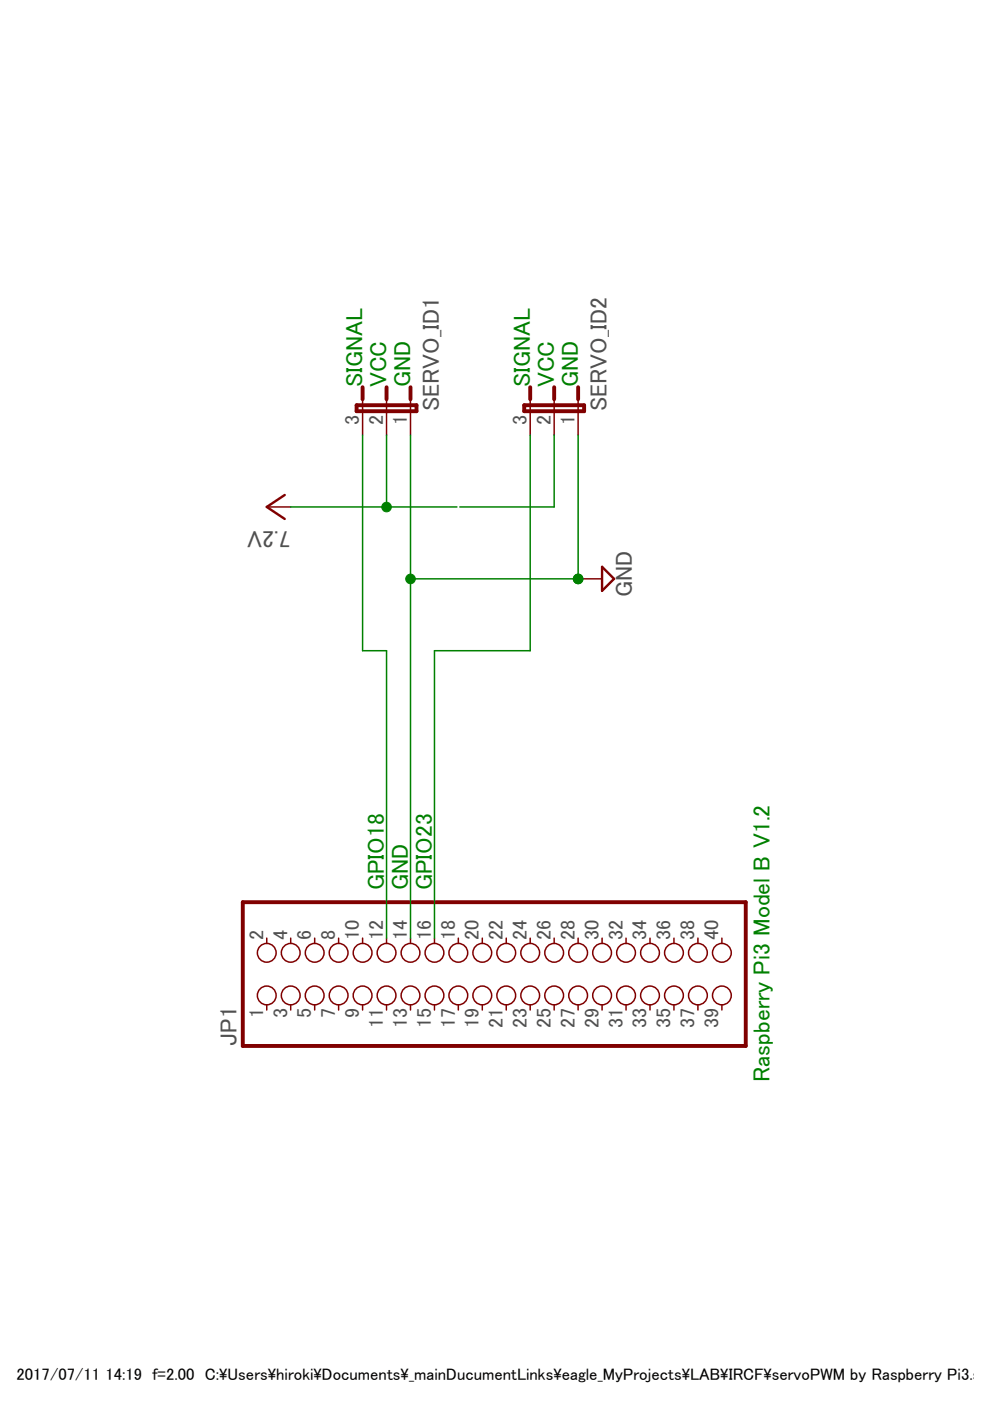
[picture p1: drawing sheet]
<?xml version="1.0" encoding="utf-8"?>
<!DOCTYPE eagle SYSTEM "eagle.dtd">
<eagle version="8.2.2">
<drawing>
<settings>
<setting alwaysvectorfont="no"/>
<setting verticaltext="up"/>
</settings>
<grid distance="0.1" unitdist="inch" unit="inch" style="lines" multiple="1" display="no" altdistance="0.01" altunitdist="inch" altunit="inch"/>
<schematic xreflabel="%F%N/%S.%C%R" xrefpart="/%S.%C%R">
<libraries>
<library name="jumper">
<symbols>
<symbol name="JP3E">
<wire x1="2.54" y1="0" x2="2.54" y2="1.27" width="0.1524" layer="94"/>
<wire x1="0" y1="0" x2="0" y2="1.27" width="0.1524" layer="94"/>
<wire x1="-2.54" y1="0" x2="-2.54" y2="1.27" width="0.1524" layer="94"/>
<wire x1="2.54" y1="2.54" x2="2.54" y2="1.27" width="0.4064" layer="94"/>
<wire x1="0" y1="2.54" x2="0" y2="1.27" width="0.4064" layer="94"/>
<wire x1="-2.54" y1="2.54" x2="-2.54" y2="1.27" width="0.4064" layer="94"/>
<wire x1="-3.175" y1="0" x2="3.175" y2="0" width="0.4064" layer="94"/>
<wire x1="3.175" y1="0" x2="3.175" y2="0.635" width="0.4064" layer="94"/>
<wire x1="3.175" y1="0.635" x2="-3.175" y2="0.635" width="0.4064" layer="94"/>
<wire x1="-3.175" y1="0.635" x2="-3.175" y2="0" width="0.4064" layer="94"/>
<text x="-3.81" y="0" size="1.778" layer="95" rot="R90">&gt;NAME</text>
<text x="5.715" y="0" size="1.778" layer="96" rot="R90">&gt;VALUE</text>
<pin name="1" x="-2.54" y="-2.54" visible="pad" length="short" direction="pas" rot="R90"/>
<pin name="2" x="0" y="-2.54" visible="pad" length="short" direction="pas" rot="R90"/>
<pin name="3" x="2.54" y="-2.54" visible="pad" length="short" direction="pas" rot="R90"/>
</symbol>
</symbols>
<devicesets>
<deviceset name="JP2E" prefix="JP" uservalue="yes">
<gates>
<gate name="1" symbol="JP3E" x="0" y="0"/>
</gates>
<devices>
<device name="" package="JP2">
<connects>
<connect gate="1" pin="1" pad="1"/>
<connect gate="1" pin="2" pad="2"/>
<connect gate="1" pin="3" pad="3"/>
</connects>
<technologies>
<technology name=""/>
</technologies>
</device>
</devices>
</deviceset>
</devicesets>
</library>
<library name="adafruit">
<symbols>
<symbol name="PINH2X20">
<wire x1="-6.35" y1="-27.94" x2="8.89" y2="-27.94" width="0.4064" layer="94"/>
<wire x1="8.89" y1="-27.94" x2="8.89" y2="25.4" width="0.4064" layer="94"/>
<wire x1="8.89" y1="25.4" x2="-6.35" y2="25.4" width="0.4064" layer="94"/>
<wire x1="-6.35" y1="25.4" x2="-6.35" y2="-27.94" width="0.4064" layer="94"/>
<text x="-6.35" y="26.035" size="1.778" layer="95">&gt;NAME</text>
<text x="-6.35" y="-30.48" size="1.778" layer="96">&gt;VALUE</text>
<pin name="1" x="-2.54" y="22.86" visible="pad" length="short" direction="pas" function="dot"/>
<pin name="2" x="5.08" y="22.86" visible="pad" length="short" direction="pas" function="dot" rot="R180"/>
<pin name="3" x="-2.54" y="20.32" visible="pad" length="short" direction="pas" function="dot"/>
<pin name="4" x="5.08" y="20.32" visible="pad" length="short" direction="pas" function="dot" rot="R180"/>
<pin name="5" x="-2.54" y="17.78" visible="pad" length="short" direction="pas" function="dot"/>
<pin name="6" x="5.08" y="17.78" visible="pad" length="short" direction="pas" function="dot" rot="R180"/>
<pin name="7" x="-2.54" y="15.24" visible="pad" length="short" direction="pas" function="dot"/>
<pin name="8" x="5.08" y="15.24" visible="pad" length="short" direction="pas" function="dot" rot="R180"/>
<pin name="9" x="-2.54" y="12.7" visible="pad" length="short" direction="pas" function="dot"/>
<pin name="10" x="5.08" y="12.7" visible="pad" length="short" direction="pas" function="dot" rot="R180"/>
<pin name="11" x="-2.54" y="10.16" visible="pad" length="short" direction="pas" function="dot"/>
<pin name="12" x="5.08" y="10.16" visible="pad" length="short" direction="pas" function="dot" rot="R180"/>
<pin name="13" x="-2.54" y="7.62" visible="pad" length="short" direction="pas" function="dot"/>
<pin name="14" x="5.08" y="7.62" visible="pad" length="short" direction="pas" function="dot" rot="R180"/>
<pin name="15" x="-2.54" y="5.08" visible="pad" length="short" direction="pas" function="dot"/>
<pin name="16" x="5.08" y="5.08" visible="pad" length="short" direction="pas" function="dot" rot="R180"/>
<pin name="17" x="-2.54" y="2.54" visible="pad" length="short" direction="pas" function="dot"/>
<pin name="18" x="5.08" y="2.54" visible="pad" length="short" direction="pas" function="dot" rot="R180"/>
<pin name="19" x="-2.54" y="0" visible="pad" length="short" direction="pas" function="dot"/>
<pin name="20" x="5.08" y="0" visible="pad" length="short" direction="pas" function="dot" rot="R180"/>
<pin name="21" x="-2.54" y="-2.54" visible="pad" length="short" direction="pas" function="dot"/>
<pin name="22" x="5.08" y="-2.54" visible="pad" length="short" direction="pas" function="dot" rot="R180"/>
<pin name="23" x="-2.54" y="-5.08" visible="pad" length="short" direction="pas" function="dot"/>
<pin name="24" x="5.08" y="-5.08" visible="pad" length="short" direction="pas" function="dot" rot="R180"/>
<pin name="25" x="-2.54" y="-7.62" visible="pad" length="short" direction="pas" function="dot"/>
<pin name="26" x="5.08" y="-7.62" visible="pad" length="short" direction="pas" function="dot" rot="R180"/>
<pin name="27" x="-2.54" y="-10.16" visible="pad" length="short" direction="pas" function="dot"/>
<pin name="28" x="5.08" y="-10.16" visible="pad" length="short" direction="pas" function="dot" rot="R180"/>
<pin name="29" x="-2.54" y="-12.7" visible="pad" length="short" direction="pas" function="dot"/>
<pin name="30" x="5.08" y="-12.7" visible="pad" length="short" direction="pas" function="dot" rot="R180"/>
<pin name="31" x="-2.54" y="-15.24" visible="pad" length="short" direction="pas" function="dot"/>
<pin name="32" x="5.08" y="-15.24" visible="pad" length="short" direction="pas" function="dot" rot="R180"/>
<pin name="33" x="-2.54" y="-17.78" visible="pad" length="short" direction="pas" function="dot"/>
<pin name="34" x="5.08" y="-17.78" visible="pad" length="short" direction="pas" function="dot" rot="R180"/>
<pin name="35" x="-2.54" y="-20.32" visible="pad" length="short" direction="pas" function="dot"/>
<pin name="36" x="5.08" y="-20.32" visible="pad" length="short" direction="pas" function="dot" rot="R180"/>
<pin name="37" x="-2.54" y="-22.86" visible="pad" length="short" direction="pas" function="dot"/>
<pin name="38" x="5.08" y="-22.86" visible="pad" length="short" direction="pas" function="dot" rot="R180"/>
<pin name="39" x="-2.54" y="-25.4" visible="pad" length="short" direction="pas" function="dot"/>
<pin name="40" x="5.08" y="-25.4" visible="pad" length="short" direction="pas" function="dot" rot="R180"/>
</symbol>
</symbols>
<devicesets>
<deviceset name="PINHD-2X20" prefix="JP" uservalue="yes">
<gates>
<gate name="A" symbol="PINH2X20" x="0" y="0"/>
</gates>
<devices>
<device name="" package="2X20">
<connects>
<connect gate="A" pin="1" pad="1"/>
<connect gate="A" pin="10" pad="10"/>
<connect gate="A" pin="11" pad="11"/>
<connect gate="A" pin="12" pad="12"/>
<connect gate="A" pin="13" pad="13"/>
<connect gate="A" pin="14" pad="14"/>
<connect gate="A" pin="15" pad="15"/>
<connect gate="A" pin="16" pad="16"/>
<connect gate="A" pin="17" pad="17"/>
<connect gate="A" pin="18" pad="18"/>
<connect gate="A" pin="19" pad="19"/>
<connect gate="A" pin="2" pad="2"/>
<connect gate="A" pin="20" pad="20"/>
<connect gate="A" pin="21" pad="21"/>
<connect gate="A" pin="22" pad="22"/>
<connect gate="A" pin="23" pad="23"/>
<connect gate="A" pin="24" pad="24"/>
<connect gate="A" pin="25" pad="25"/>
<connect gate="A" pin="26" pad="26"/>
<connect gate="A" pin="27" pad="27"/>
<connect gate="A" pin="28" pad="28"/>
<connect gate="A" pin="29" pad="29"/>
<connect gate="A" pin="3" pad="3"/>
<connect gate="A" pin="30" pad="30"/>
<connect gate="A" pin="31" pad="31"/>
<connect gate="A" pin="32" pad="32"/>
<connect gate="A" pin="33" pad="33"/>
<connect gate="A" pin="34" pad="34"/>
<connect gate="A" pin="35" pad="35"/>
<connect gate="A" pin="36" pad="36"/>
<connect gate="A" pin="37" pad="37"/>
<connect gate="A" pin="38" pad="38"/>
<connect gate="A" pin="39" pad="39"/>
<connect gate="A" pin="4" pad="4"/>
<connect gate="A" pin="40" pad="40"/>
<connect gate="A" pin="5" pad="5"/>
<connect gate="A" pin="6" pad="6"/>
<connect gate="A" pin="7" pad="7"/>
<connect gate="A" pin="8" pad="8"/>
<connect gate="A" pin="9" pad="9"/>
</connects>
<technologies>
<technology name=""/>
</technologies>
</device>
<device name="-BIG" package="2X20-BIG">
<connects>
<connect gate="A" pin="1" pad="1"/>
<connect gate="A" pin="10" pad="10"/>
<connect gate="A" pin="11" pad="11"/>
<connect gate="A" pin="12" pad="12"/>
<connect gate="A" pin="13" pad="13"/>
<connect gate="A" pin="14" pad="14"/>
<connect gate="A" pin="15" pad="15"/>
<connect gate="A" pin="16" pad="16"/>
<connect gate="A" pin="17" pad="17"/>
<connect gate="A" pin="18" pad="18"/>
<connect gate="A" pin="19" pad="19"/>
<connect gate="A" pin="2" pad="2"/>
<connect gate="A" pin="20" pad="20"/>
<connect gate="A" pin="21" pad="21"/>
<connect gate="A" pin="22" pad="22"/>
<connect gate="A" pin="23" pad="23"/>
<connect gate="A" pin="24" pad="24"/>
<connect gate="A" pin="25" pad="25"/>
<connect gate="A" pin="26" pad="26"/>
<connect gate="A" pin="27" pad="27"/>
<connect gate="A" pin="28" pad="28"/>
<connect gate="A" pin="29" pad="29"/>
<connect gate="A" pin="3" pad="3"/>
<connect gate="A" pin="30" pad="30"/>
<connect gate="A" pin="31" pad="31"/>
<connect gate="A" pin="32" pad="32"/>
<connect gate="A" pin="33" pad="33"/>
<connect gate="A" pin="34" pad="34"/>
<connect gate="A" pin="35" pad="35"/>
<connect gate="A" pin="36" pad="36"/>
<connect gate="A" pin="37" pad="37"/>
<connect gate="A" pin="38" pad="38"/>
<connect gate="A" pin="39" pad="39"/>
<connect gate="A" pin="4" pad="4"/>
<connect gate="A" pin="40" pad="40"/>
<connect gate="A" pin="5" pad="5"/>
<connect gate="A" pin="6" pad="6"/>
<connect gate="A" pin="7" pad="7"/>
<connect gate="A" pin="8" pad="8"/>
<connect gate="A" pin="9" pad="9"/>
</connects>
<technologies>
<technology name=""/>
</technologies>
</device>
</devices>
</deviceset>
</devicesets>
</library>
<library name="supply1">
<symbols>
<symbol name="VCC">
<wire x1="1.27" y1="-1.905" x2="0" y2="0" width="0.254" layer="94"/>
<wire x1="0" y1="0" x2="-1.27" y2="-1.905" width="0.254" layer="94"/>
<text x="-2.54" y="-2.54" size="1.778" layer="96" rot="R90">&gt;VALUE</text>
<pin name="VCC" x="0" y="-2.54" visible="off" length="short" direction="sup" rot="R90"/>
</symbol>
</symbols>
<devicesets>
<deviceset name="VCC" prefix="P+">
<gates>
<gate name="VCC" symbol="VCC" x="0" y="0"/>
</gates>
<devices>
<device name="">
<technologies>
<technology name=""/>
</technologies>
</device>
</devices>
</deviceset>
</devicesets>
</library>
<library name="supply2">
<symbols>
<symbol name="GND">
<wire x1="-1.27" y1="0" x2="1.27" y2="0" width="0.254" layer="94"/>
<wire x1="1.27" y1="0" x2="0" y2="-1.27" width="0.254" layer="94"/>
<wire x1="0" y1="-1.27" x2="-1.27" y2="0" width="0.254" layer="94"/>
<text x="-1.905" y="-3.175" size="1.778" layer="96">&gt;VALUE</text>
<pin name="GND" x="0" y="2.54" visible="off" length="short" direction="sup" rot="R270"/>
</symbol>
</symbols>
<devicesets>
<deviceset name="GND" prefix="SUPPLY">
<gates>
<gate name="GND" symbol="GND" x="0" y="0"/>
</gates>
<devices>
<device name="">
<technologies>
<technology name=""/>
</technologies>
</device>
</devices>
</deviceset>
</devicesets>
</library>
</libraries>
<attributes>
</attributes>
<variantdefs>
</variantdefs>
<classes>
<class number="0" name="default" width="0" drill="0">
</class>
</classes>
<parts>
<part name="SERVO_ID1" library="jumper" deviceset="JP2E" device=""/>
<part name="SERVO_ID2" library="jumper" deviceset="JP2E" device=""/>
<part name="JP1" library="adafruit" deviceset="PINHD-2X20" device=""/>
<part name="P+1" library="supply1" deviceset="VCC" device="" value="7.2V"/>
<part name="SUPPLY1" library="supply2" deviceset="GND" device=""/>
</parts>
<sheets>
<sheet>
<plain>
<text x="96.52" y="78.74" size="1.778" layer="91">GND</text>
<text x="96.52" y="83.82" size="1.778" layer="91">SIGNAL</text>
<text x="96.52" y="66.04" size="1.778" layer="91">SIGNAL</text>
<text x="96.52" y="81.28" size="1.778" layer="91">VCC</text>
<text x="96.52" y="63.5" size="1.778" layer="91">VCC</text>
<text x="96.52" y="60.96" size="1.778" layer="91">GND</text>
<text x="22.86" y="40.64" size="1.778" layer="91">Raspberry Pi3 Model B V1.2</text>
<text x="43.18" y="76.454" size="1.778" layer="91">GPIO23</text>
<text x="43.18" y="78.994" size="1.778" layer="91">GND</text>
<text x="43.18" y="81.534" size="1.778" layer="91">GPIO18</text>
</plain>
<instances>
<instance part="SERVO_ID1" gate="1" x="93.98" y="81.28" rot="MR90"/>
<instance part="SERVO_ID2" gate="1" x="93.98" y="63.5" rot="MR90"/>
<instance part="JP1" gate="A" x="33.02" y="71.12"/>
<instance part="P+1" gate="VCC" x="83.82" y="93.98"/>
<instance part="SUPPLY1" gate="GND" x="76.2" y="58.42"/>
</instances>
<busses>
</busses>
<nets>
<net name="VCC" class="0">
<segment>
<pinref part="SERVO_ID1" gate="1" pin="2"/>
<wire x1="91.44" y1="81.28" x2="83.82" y2="81.28" width="0.1524" layer="91"/>
<pinref part="P+1" gate="VCC" pin="VCC"/>
<wire x1="83.82" y1="91.44" x2="83.82" y2="81.28" width="0.1524" layer="91"/>
<junction x="83.82" y="81.28"/>
<wire x1="83.82" y1="73.8124" x2="83.82" y2="81.28" width="0.1524" layer="91"/>
</segment>
</net>
<net name="GND" class="0">
<segment>
<pinref part="SERVO_ID1" gate="1" pin="1"/>
<pinref part="SERVO_ID2" gate="1" pin="1"/>
<wire x1="76.2" y1="78.74" x2="91.44" y2="78.74" width="0.1524" layer="91"/>
<wire x1="91.44" y1="60.96" x2="76.2" y2="60.96" width="0.1524" layer="91"/>
<pinref part="SUPPLY1" gate="GND" pin="GND"/>
<wire x1="76.2" y1="60.96" x2="76.2" y2="78.74" width="0.1524" layer="91"/>
<junction x="76.2" y="60.96"/>
<junction x="76.2" y="60.96"/>
<pinref part="JP1" gate="A" pin="14"/>
<wire x1="38.1" y1="78.74" x2="76.2" y2="78.74" width="0.1524" layer="91"/>
<junction x="76.2" y="78.74"/>
</segment>
</net>
<net name="N$2" class="0">
<segment>
<pinref part="SERVO_ID2" gate="1" pin="2"/>
<wire x1="91.44" y1="63.5" x2="83.82" y2="63.5" width="0.1524" layer="91"/>
<wire x1="83.82" y1="63.5" x2="83.82" y2="73.5076" width="0.1524" layer="91"/>
</segment>
</net>
<net name="N$1" class="0">
<segment>
<pinref part="SERVO_ID1" gate="1" pin="3"/>
<pinref part="JP1" gate="A" pin="12"/>
<wire x1="91.44" y1="83.82" x2="68.58" y2="83.82" width="0.1524" layer="91"/>
<wire x1="68.58" y1="83.82" x2="68.58" y2="81.28" width="0.1524" layer="91"/>
<wire x1="68.58" y1="81.28" x2="38.1" y2="81.28" width="0.1524" layer="91"/>
</segment>
</net>
<net name="N$3" class="0">
<segment>
<pinref part="SERVO_ID2" gate="1" pin="3"/>
<pinref part="JP1" gate="A" pin="16"/>
<wire x1="91.44" y1="66.04" x2="68.58" y2="66.04" width="0.1524" layer="91"/>
<wire x1="68.58" y1="66.04" x2="68.58" y2="76.2" width="0.1524" layer="91"/>
<wire x1="68.58" y1="76.2" x2="38.1" y2="76.2" width="0.1524" layer="91"/>
</segment>
</net>
</nets>
</sheet>
</sheets>
</schematic>
</drawing>
<compatibility>
<note version="8.2" severity="warning">
Since Version 8.2, Eagle supports online libraries. The ids
of those online libraries will not be understood (or retained)
with this version.
</note>
</compatibility>
</eagle>
